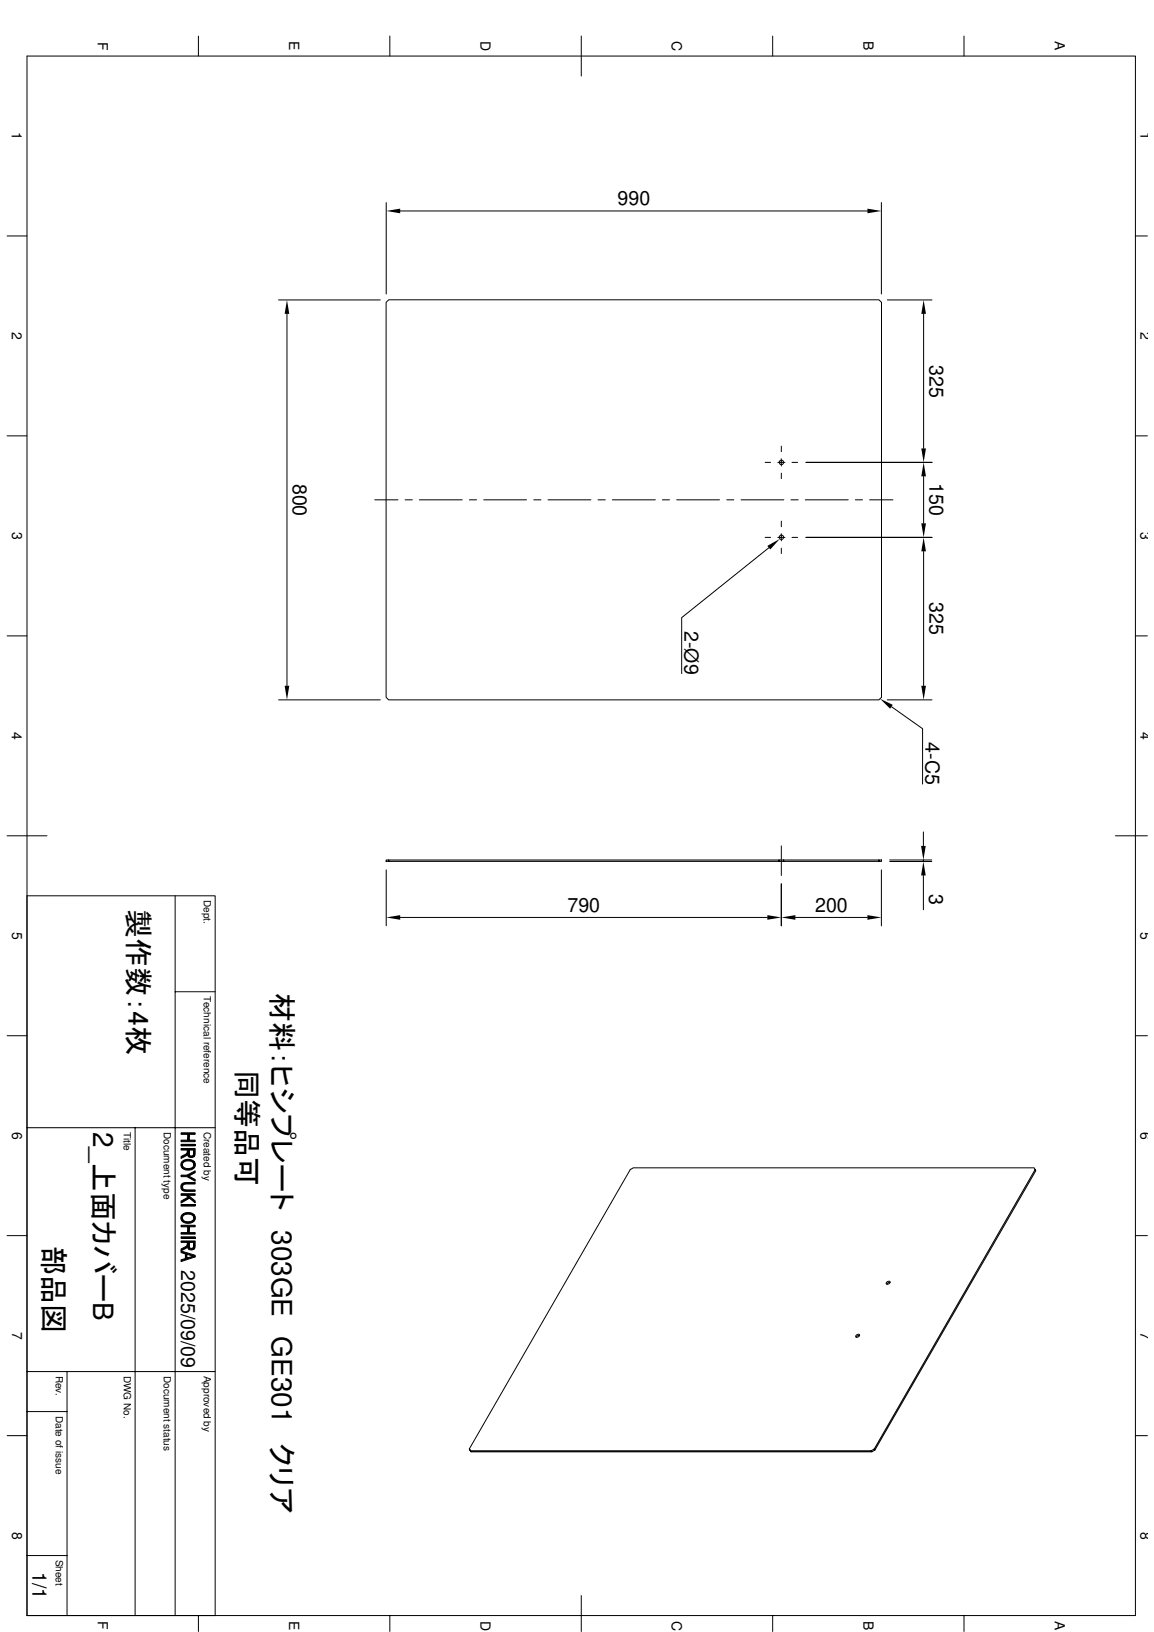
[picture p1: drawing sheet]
<svg xmlns="http://www.w3.org/2000/svg" width="210mm" height="297mm" viewBox="0 0 210 297" stroke-linecap="round" stroke-linejoin="round" font-family="sans-serif">
<g fill="none" stroke="#000" stroke-width=".18">
<path d="M4.9 10.2h201.6v283.8h-201.6zM36.1 6.6v3.6M70.9 6.6v3.6M105.7 6.6v7.2M140.5 6.6v3.6M175.3 6.6v3.6M70.3 36.9v16.6M72.8 38.4h85M160.3 36.9v16.6M1.3 42.9h3.6M50.7 54.6h18.5M52.2 57.1v67.7"/>
<path d="M70.7 54.6h89.2l.4 .4v71.9l-.4 .5h-89.2l-.5-.5v-71.9zM161.4 54.6h8.1M168 57.1v24.5M206.5 42.9h2.2M1.3 79.3h3.6M206.5 79.3h2.2M68.2 91h4.2M73.7 91h1.3M76.3 91h7.8M85.4 91h1.3M88 91h7.8M97.1 91h1.3"/>
<path d="M99.7 91h7.8M108.8 91h1.3M111.4 91h7.8M120.5 91h1.3M123.1 91h7.8M132.2 91h1.3M134.8 91h7.8M139.2 84.2h1M139.2 97.8h1M139.8 99.7l-15.8 12.7v10.2M141.5 84.2h1.3M141.5 97.8h1.3"/>
<path d="M142.1 81.2v1M142.1 83.5v1.3M142.1 86.1v1M142.1 94.8v1.1M142.1 97.2v1.2M142.1 99.8v1M143.9 91h1.3M144.1 84.2h1M144.1 97.8h1M146.5 91h7.8M146.6 84.2h22.9M146.6 97.8h22.9"/>
<path d="M155.6 91h1.3M158.2 91h4.2M168 86.7v8.5M1.3 115.7h3.6M168 100.4v24.4M206.5 115.7h2.2M50.7 127.4h18.5M161.4 127.4h8.1M162.2 128.6l5.6 4v10.1M1.3 152.1h7.3M70.3 158.3v10.2M70.7 156.8h89.2v-.3h.4v.3h-.4"/>
<path d="M70.7 156.5h-.5v.3h.5v-.3h89.2M141.7 156.5v.3M142.1 154v5.3M142.5 156.5v.3M160.3 158.3v10.2M161.8 156.5h7.7M161.8 156.8h7.7M168 151.4v2.6M168 156.5v.3M168 159.3v6.3M202.9 152.1h5.8M4.9 163h34.2v131"/>
<path d="M31.9 163v131M72.8 167h66.8M142.1 160.9v7.6M144.7 167h13.1M1.3 188.5h3.6M31.9 180.5h7.2M206.5 188.5h2.2M4.9 205.3h34.2M24.6 205.3v88.7M32.9 207.5h1.2l.3-1v1h1.1v.3h-2.6zM32.9 206.2h2.6v.3h-1.1l-.3 1v-1h-1.2zM32.9 208.3h2.6v.3h-2.6z"/>
<path d="M32.9 210.5l1-.5 .2-.4v.5l-.1 .2-1.1 .5zM32.9 209h2.6l-.1 1.4-.1 .1-.1-1.2h-.8l-.1 1.2-.2-.4v-.8h-1.2zM32.9 213.9h1.1l1.5 .8v.3l-1.5-.8h-1.1zM32.9 218.6l1.3-.7 .3 .2-1.6 .9zM32.9 217.3h2.6v.3h-2.6zM32.9 219.2h2.6v.3h-2.6zM33.1 215.5l.1-.1v.6a.56 .56 0 0 0 .8 .6h1.5v.2h-1.5a.84 .84 0 0 1-1-.3 .84 .84 0 0 1 .1-1zM33.2 211.3l.7-.3 .7 .1 .7 .3-.1 .6a1.15 1.15 0 0 0-1.8-.4l-.2 .3v.7l-.3-.5v-.4zM33.2 212a1.16 1.16 0 0 0 2 .3l.1-.9 .2 .3v.6l-.4 .5-.5 .1h-.8l-.5-.2zM33.2 215.4l.7-.2h1.6v.3h-1.5a.58 .58 0 0 0-.8 .5zM33.8 217.6h.4l1.3 1v.3zM34 213.9l1.5-.8v.3l-1.2 .7z"/>
<path d="M34.4 209.3v.6a.42 .42 0 0 0 .4 .5 .42 .42 0 0 0 .4-.4l.1 .5-.4 .2-.5-.1zM188.3 212.9l-29.3 50.8 .1 .2-.5 .3M1.3 224.9h3.6M32.9 224.3h1.2l.3-1v1h1.1v.3h-2.6zM32.9 223h2.6v.3h-1.1l-.3 1v-1h-1.2zM32.9 225.1h2.6v.3h-2.6zM32.9 227.3l1-.5 .2-.4v.5l-.2 .3-1 .5zM32.9 225.9h2.6l-.1 1.3-.1 .2-.1-1.3h-.8v1.3l-.3-.4v-.9h-1.2zM32.9 227.7l2.6 .8v.3l-1.5-.5-.3 .8v-.9l-.8-.2zM32.9 229.3l.8-.2 .3-.8v.7l1.2-.4 .3 .2-2.6 .8zM33.1 221.1l.6-.4h1l.6 .3-.1 .7a1.15 1.15 0 0 0-1.8-.4l-.2 .3v.7l-.1-.1a.83 .83 0 0 1 0-1.1zM33.2 221.7l.1 .3 .2 .2 .9 .2a.77 .77 0 0 0 .8-.7l.1-.7 .2 .4v.6l-.4 .4-.7 .3-.6-.1-.5-.2z"/>
<path d="M34.4 226.1v.6a.42 .42 0 0 0 .4 .5 .42 .42 0 0 0 .4-.4l.1 .6-.4 .1-.5-.1zM161.3 233.4a.29 .29 0 0 1 .3-.3 .29 .29 0 0 1 .2 .5 .29 .29 0 0 1-.4 .2 .29 .29 0 0 1-.1-.4zM161.9 233.4l-.3 .1-.3 .3M206.5 224.9h2.2M4.9 256.9h7.3M4.9 249.6h34.2M12.2 249.6v44.4M155.7 243a.29 .29 0 0 1 .4-.2 .29 .29 0 0 1 .2 .4 .29 .29 0 0 1-.4 .2 .29 .29 0 0 1-.2-.4zM156.4 243.1h-.4l-.3 .3M1.3 261.3h3.6M85.4 263.7l29.2-50.8 .6-.3h72.9l.3 .5-29.3 50.8M85.6 264.1l-.2-.4 .3 .5-.1-.1h72.9"/>
<path d="M159 263.7l-.5 .4 .1 .1h-72.9M206.5 261.3h2.2M4.9 283.1h7.3M36.1 294v2.9M70.9 294v2.9M105.7 290.4v6.5M140.5 294v2.9M175.3 294v2.9"/>
<circle cx="142.1" cy="84.2" r=".4"/>
<circle cx="142.1" cy="97.8" r=".4"/>
</g>
<g fill="#000">
<path d="M70.3 38.4l2.5-.4v.8zM157.8 38l2.5 .4-2.5 .4zM52.2 54.6l.4 2.5h-.8zM168 54.6l.4 2.5h-.8zM139.6 99.4l2.2-1.3-1.7 1.9zM167.6 81.6h.8l-.4 2.6zM168 84.2l.4 2.5h-.8zM167.6 95.2h.8l-.4 2.6zM168 97.8l.4 2.6h-.8zM51.8 124.8h.8l-.4 2.6zM160.1 127.2l2.3 1.1-.5 .7zM167.6 124.8h.8l-.4 2.6z"/>
<path d="M167.5 154h.9l-.4 2.5zM168 156.8l.4 2.5h-.9zM70.3 167l2.5-.4v.8zM139.6 166.6l2.5 .4-2.5 .4zM142.1 167l2.6-.4v.8zM157.8 166.6l2.5 .4-2.5 .4z"/>
<path d="M32.9 210.5l1-.5 .2-.4v.5l-.1 .2-1.1 .5z" fill-rule="evenodd"/>
<path d="M32.9 218.6l1.3-.7 .3 .2-1.6 .9z" fill-rule="evenodd"/>
<path d="M34.4 209.3v.6a.42 .42 0 0 0 .4 .5 .42 .42 0 0 0 .4-.4l.1 .5-.4 .2-.5-.1z" fill-rule="evenodd"/>
<path d="M33.2 211.3l.7-.3 .7 .1 .7 .3-.1 .6a1.15 1.15 0 0 0-1.8-.4l-.2 .3v.7l-.3-.5v-.4z" fill-rule="evenodd"/>
<path d="M32.9 207.5h1.2l.3-1v1h1.1v.3h-2.6z" fill-rule="evenodd"/>
<path d="M32.9 206.2h2.6v.3h-1.1l-.3 1v-1h-1.2z" fill-rule="evenodd"/>
<path d="M32.9 209h2.6l-.1 1.4-.1 .1-.1-1.2h-.8l-.1 1.2-.2-.4v-.8h-1.2z" fill-rule="evenodd"/>
<path d="M34 213.9l1.5-.8v.3l-1.2 .7z" fill-rule="evenodd"/>
<path d="M32.9 213.9h1.1l1.5 .8v.3l-1.5-.8h-1.1z" fill-rule="evenodd"/>
<path d="M33.1 215.5l.1-.1v.6a.56 .56 0 0 0 .8 .6h1.5v.2h-1.5a.84 .84 0 0 1-1-.3 .84 .84 0 0 1 .1-1z" fill-rule="evenodd"/>
<path d="M33.2 215.4l.7-.2h1.6v.3h-1.5a.58 .58 0 0 0-.8 .5z" fill-rule="evenodd"/>
<path d="M33.8 217.6h.4l1.3 1v.3z" fill-rule="evenodd"/>
<path d="M32.9 217.3h2.6v.3h-2.6z" fill-rule="evenodd"/>
<path d="M33.2 212a1.16 1.16 0 0 0 2 .3l.1-.9 .2 .3v.6l-.4 .5-.5 .1h-.8l-.5-.2z" fill-rule="evenodd"/>
<path d="M32.9 227.3l1-.5 .2-.4v.5l-.2 .3-1 .5z" fill-rule="evenodd"/>
<path d="M33.1 221.1l.6-.4h1l.6 .3-.1 .7a1.15 1.15 0 0 0-1.8-.4l-.2 .3v.7l-.1-.1a.83 .83 0 0 1 0-1.1z" fill-rule="evenodd"/>
<path d="M34.4 226.1v.6a.42 .42 0 0 0 .4 .5 .42 .42 0 0 0 .4-.4l.1 .6-.4 .1-.5-.1z" fill-rule="evenodd"/>
<path d="M32.9 224.3h1.2l.3-1v1h1.1v.3h-2.6z" fill-rule="evenodd"/>
<path d="M32.9 223h2.6v.3h-1.1l-.3 1v-1h-1.2z" fill-rule="evenodd"/>
<path d="M32.9 225.9h2.6l-.1 1.3-.1 .2-.1-1.3h-.8v1.3l-.3-.4v-.9h-1.2z" fill-rule="evenodd"/>
<path d="M32.9 227.7l2.6 .8v.3l-1.5-.5-.3 .8v-.9l-.8-.2z" fill-rule="evenodd"/>
<path d="M32.9 229.3l.8-.2 .3-.8v.7l1.2-.4 .3 .2-2.6 .8z" fill-rule="evenodd"/>
<path d="M33.2 221.7l.1 .3 .2 .2 .9 .2a.77 .77 0 0 0 .8-.7l.1-.7 .2 .4v.6l-.4 .4-.7 .3-.6-.1-.5-.2z" fill-rule="evenodd"/>
</g>
<path d="M32.9 208.4h2.6M32.9 219.4h2.6M32.9 225.2h2.6" fill="none" stroke="#000" stroke-width=".28"/>
<g font-size="5.3">
<text x="23.3" y="165.5" transform="rotate(90 23.3 165.5)">製作数：4枚</text>
<text x="43.1" y="163" transform="rotate(90 43.1 163)">同等品可</text>
<text x="49.4" y="163" transform="rotate(90 49.4 163)">材料：ヒシプレート　303GE GE301　クリア</text>
<text x="7.9" y="226.7" transform="rotate(90 7.9 226.7)">部品図</text>
</g>
<text font-size="5.1" x="16.9" y="206" transform="rotate(90 16.9 206)">2_上面カバーB</text>
<g font-size="3.6">
<text x="112.3" y="37.3">990</text>
<text x="169.1" y="66.4" transform="rotate(90 169.1 66.4)">325</text>
<text x="53.3" y="88" transform="rotate(90 53.3 88)">800</text>
<text x="169.1" y="87.9" transform="rotate(90 169.1 87.9)">150</text>
<text x="169.1" y="109.6" transform="rotate(90 169.1 109.6)">325</text>
<text x="124.5" y="114.9" transform="rotate(90 124.5 114.9)">2-Ø9</text>
<text x="168.3" y="135.1" transform="rotate(90 168.3 135.1)">4-C5</text>
<text x="103.2" y="165.9">790</text>
<text x="148.3" y="165.9">200</text>
<text x="169" y="162.8" transform="rotate(90 169 162.8)">3</text>
<text x="32.9" y="231.1" transform="rotate(90 32.9 231.1)">2025/09/09</text>
<text x="5.9" y="286.1" transform="rotate(90 5.9 286.1)">1/1</text>
</g>
<g font-size="2.5">
<text x="17.8" y="7.6" transform="rotate(90 17.8 7.6)">F</text>
<text x="52.6" y="7.5" transform="rotate(90 52.6 7.5)">E</text>
<text x="87.4" y="7.5" transform="rotate(90 87.4 7.5)">D</text>
<text x="122.2" y="7.5" transform="rotate(90 122.2 7.5)">C</text>
<text x="157" y="7.5" transform="rotate(90 157 7.5)">B</text>
<text x="191.9" y="7.5" transform="rotate(90 191.9 7.5)">A</text>
<text x="2.2" y="24" transform="rotate(90 2.2 24)">1</text>
<text x="207.4" y="24" transform="rotate(90 207.4 24)">1</text>
<text x="2.2" y="60.4" transform="rotate(90 2.2 60.4)">2</text>
<text x="207.4" y="60.4" transform="rotate(90 207.4 60.4)">2</text>
<text x="2.2" y="96.8" transform="rotate(90 2.2 96.8)">3</text>
<text x="207.5" y="96.8" transform="rotate(90 207.5 96.8)">3</text>
<text x="2.2" y="133.2" transform="rotate(90 2.2 133.2)">4</text>
<text x="207.4" y="133.2" transform="rotate(90 207.4 133.2)">4</text>
<text x="2.2" y="169.6" transform="rotate(90 2.2 169.6)">5</text>
<text x="207.5" y="169.6" transform="rotate(90 207.5 169.6)">5</text>
<text x="2.2" y="206" transform="rotate(90 2.2 206)">6</text>
<text x="207.5" y="206" transform="rotate(90 207.5 206)">6</text>
<text x="2.2" y="242.4" transform="rotate(90 2.2 242.4)">7</text>
<text x="207.5" y="242.4" transform="rotate(90 207.5 242.4)">7</text>
<text x="2.2" y="278.8" transform="rotate(90 2.2 278.8)">8</text>
<text x="207.5" y="278.8" transform="rotate(90 207.5 278.8)">8</text>
<text x="17.8" y="295.1" transform="rotate(90 17.8 295.1)">F</text>
<text x="52.6" y="295" transform="rotate(90 52.6 295)">E</text>
<text x="87.4" y="295" transform="rotate(90 87.4 295)">D</text>
<text x="122.2" y="295" transform="rotate(90 122.2 295)">C</text>
<text x="157" y="295" transform="rotate(90 157 295)">B</text>
<text x="191.9" y="295" transform="rotate(90 191.9 295)">A</text>
</g>
<g font-size="1.8">
<text x="37.1" y="163.8" transform="rotate(90 37.1 163.8)">Dept.</text>
<text x="37.1" y="181.2" transform="rotate(90 37.1 181.2)">Technical reference</text>
<text x="22.5" y="206" transform="rotate(90 22.5 206)">Title</text>
<text x="29.8" y="206" transform="rotate(90 29.8 206)">Document type</text>
<text x="37.1" y="206" transform="rotate(90 37.1 206)">Created by</text>
<text x="10.2" y="250.4" transform="rotate(90 10.2 250.4)">Rev.</text>
<text x="22.5" y="250.4" transform="rotate(90 22.5 250.4)">DWG No.</text>
<text x="29.8" y="250.4" transform="rotate(90 29.8 250.4)">Document status</text>
<text x="37.1" y="250.4" transform="rotate(90 37.1 250.4)">Approved by</text>
<text x="10.2" y="257.7" transform="rotate(90 10.2 257.7)">Date of issue</text>
<text x="10.2" y="283.9" transform="rotate(90 10.2 283.9)">Sheet</text>
</g>
</svg>
